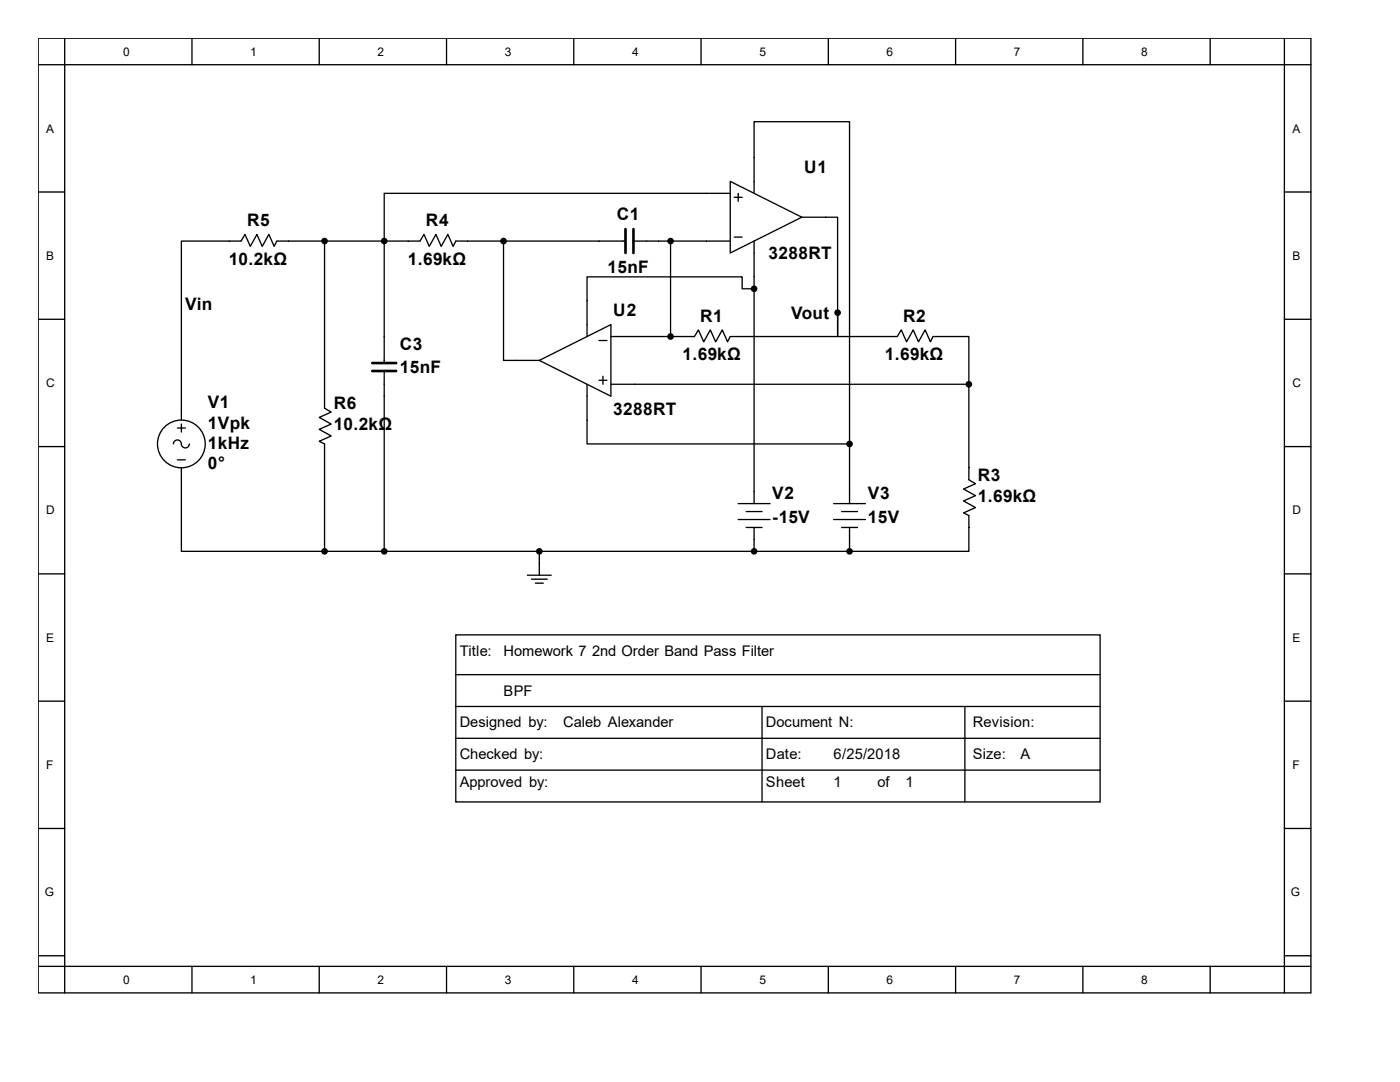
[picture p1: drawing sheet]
<svg xmlns="http://www.w3.org/2000/svg" width="279mm" height="216mm" viewBox="0 0 279 216" stroke-linecap="round" stroke-linejoin="round" font-family="sans-serif">
<g fill="none" stroke="#000" stroke-width=".26">
<path d="M7.6 7.6h254v190.5h-254zM7.6 12.9h254M12.9 7.6v190.5M38.3 7.6v5.3M63.7 7.6v5.3M89.1 7.6v5.3M114.5 7.6v5.3M139.9 7.6v5.3M165.3 7.6v5.3M190.7 7.6v5.3M216.1 7.6v5.3M241.5 7.6v5.3"/>
<path d="M256.3 7.6v190.5M7.6 38.3h5.3M145.7 36.2l14.3 7.1-14.3 7.2zM145.7 38.6h-69v33.8M146.5 39.4h1.6M147.3 38.6v1.6M150.5 38.6v-14.3h19v64.3M256.3 38.3h5.3M64.8 48.1v33.3l1.3 .8-2.4 1.1 2.4 1.3-2.4 1.1 2.4 1.3-2.4 1.1 1.1 .5v21.4M100.5 48.1v23.8h7.1M124.8 48.1h-33.8l-.6 1.1-1-2.4-1.3 2.4-1.1-2.4-1.3 2.4-1.1-2.4-.8 1.3h-28.6l-.5 1.1-1-2.4-1.4 2.4-1-2.4-1.3 2.4-1.1-2.4-.8 1.3h-11.9v35.7M126.4 48.1h19.3"/>
<path d="M133.8 48.1v19.1M146.5 47.3h1.6M150.5 57.6h-2.4v-2.4h-30.9v12M150.5 48.1v52.4M160 43.3h7.2v19.1M7.6 63.7h5.3M76.7 74v36M107.6 71.9l14.3-7.1v14.3zM117.2 76.7v11.9h52.3M119.5 67.9h1.6M119.5 75.9h1.6M120.3 75.1v1.6"/>
<path d="M121.9 76.7h71.5M167.2 62.4v4.8h-21.5l-.5 1-1.1-2.4-1.3 2.4-1-2.4-1.4 2.4-1-2.4-.8 1.4h-16.7M167.2 62.4v4.8h11.9l.8-1.4 1 2.4 1.3-2.4 1.1 2.4 1.3-2.4 1.1 2.4 .5-1h7.2v9.5M193.4 76.7v19l1.3 .8-2.4 1.1 2.4 1.3-2.4 1.1 2.4 1.3-2.4 1 1.1 .6v7.1h-23.9M256.3 63.7h5.3M7.6 89.1h5.3M35.4 85.4h1.6M35.4 91.8h1.6M36.2 93.3v16.7h28.6M36.2 84.6v1.6M37.8 88.6a.79 .79 0 0 1-.8 .8 .79 .79 0 0 1-.8-.8 .79 .79 0 0 0-.8-.8 .79 .79 0 0 0-.8 .8M169.5 88.6v11.9"/>
<path d="M256.3 89.1h5.3M7.6 114.5h5.3M64.8 110h104.7M105.3 114.8h4.7M106 115.6h3.2M106.8 116.4h1.6M107.6 110v4.8M147.3 100.5h6.4M147.3 103.7h6.4M148.9 102.1h3.2M148.9 105.3h3.2M150.5 105.3v4.7"/>
<path d="M166.4 100.5h6.3M166.4 103.7h6.3M168 102.1h3.1M168 105.3h3.1M169.5 105.3v4.7M256.3 114.5h5.3M7.6 139.9h5.3M91 126.7h128.6v33.3h-128.6zM91 134.6h128.6M256.3 139.9h5.3M91 141h128.6M91 147.3h128.6"/>
<path d="M91 153.7h128.6M152.1 141v19M192.6 141v19M7.6 165.3h5.3M256.3 165.3h5.3M7.6 190.7h5.3M7.6 192.8h254M38.3 192.8v5.3M63.7 192.8v5.3M89.1 192.8v5.3M114.5 192.8v5.3M139.9 192.8v5.3"/>
<path d="M165.3 192.8v5.3M190.7 192.8v5.3M216.1 192.8v5.3M241.5 192.8v5.3M256.3 190.7h5.3"/>
<circle cx="36.2" cy="88.6" r="4.8"/>
</g>
<path d="M124.8 45.7v4.8M126.4 45.7v4.8M74.3 72.4h4.8M74.3 74h4.8" fill="none" stroke="#000" stroke-width=".53"/>
<g fill="#000" stroke="#000" stroke-width=".26">
<circle cx="64.8" cy="48.1" r=".53"/>
<circle cx="76.7" cy="48.1" r=".53"/>
<circle cx="100.5" cy="48.1" r=".53"/>
<circle cx="133.8" cy="48.1" r=".53"/>
<circle cx="150.5" cy="57.6" r=".53"/>
<circle cx="133.8" cy="67.2" r=".53"/>
<circle cx="167.2" cy="62.4" r=".53"/>
<circle cx="193.4" cy="76.7" r=".53"/>
<circle cx="169.5" cy="88.6" r=".53"/>
<circle cx="64.8" cy="110" r=".53"/>
<circle cx="76.7" cy="110" r=".53"/>
<circle cx="107.6" cy="110" r=".53"/>
<circle cx="150.5" cy="110" r=".53"/>
<circle cx="169.5" cy="110" r=".53"/>
</g>
<g font-size="3.4">
<text x="160.5" y="34.5">U1</text>
<text x="49.3" y="45.1">R5</text>
<text x="85" y="45.1">R4</text>
<text x="123.1" y="43.8">C1</text>
<text x="45.6" y="52.8">10.2kΩ</text>
<text x="81.4" y="52.8">1.69kΩ</text>
<text x="153.4" y="51.8">3288RT</text>
<text x="121.2" y="54.4">15nF</text>
<text x="37" y="61.8">Vin</text>
<text x="122.4" y="63.1">U2</text>
<text x="139.7" y="64.2">R1</text>
<text x="157.9" y="63.7">Vout</text>
<text x="180.3" y="64.2">R2</text>
<text x="79.8" y="69.8">C3</text>
<text x="136.2" y="71.9">1.69kΩ</text>
<text x="176.6" y="71.9">1.69kΩ</text>
<text x="79.8" y="74.5">15nF</text>
<text x="41.5" y="81.4">V1</text>
<text x="66.6" y="81.7">R6</text>
<text x="122.4" y="82.7">3288RT</text>
<text x="41.5" y="85.6">1Vpk</text>
<text x="41.5" y="89.6">1kHz</text>
<text x="66.6" y="85.9">10.2kΩ</text>
<text x="41.5" y="93.5">0°</text>
<text x="195.2" y="95.9">R3</text>
<text x="154.1" y="99.7">V2</text>
<text x="173.2" y="99.7">V3</text>
<text x="195.2" y="100.2">1.69kΩ</text>
<text x="154.1" y="104.4">-15V</text>
<text x="173.2" y="104.4">15V</text>
</g>
<g font-size="2.9">
<text x="91.8" y="130.9">Title:</text>
<text x="100.5" y="130.9">Homework 7 2nd Order Band Pass Filter</text>
<text x="100.5" y="138.8">BPF</text>
<text x="91.8" y="145.2">Designed by:</text>
<text x="112.4" y="145.2">Caleb Alexander</text>
<text x="152.9" y="145.2">Document N:</text>
<text x="194.1" y="145.2">Revision:</text>
<text x="91.8" y="151.5">Checked by:</text>
<text x="152.9" y="151.5">Date:</text>
<text x="166.4" y="151.5">6/25/2018</text>
<text x="194.1" y="151.5">Size:</text>
<text x="203.7" y="151.5">A</text>
<text x="91.8" y="157.1">Approved by:</text>
<text x="152.9" y="157.1">Sheet</text>
<text x="166.4" y="157.1">1</text>
<text x="175.1" y="157.1">of</text>
<text x="180.7" y="157.1">1</text>
</g>
<g font-size="2.4">
<text x="24.6" y="11.1">0</text>
<text x="50" y="11.1">1</text>
<text x="75.4" y="11.1">2</text>
<text x="100.8" y="11.1">3</text>
<text x="126.2" y="11.1">4</text>
<text x="151.6" y="11.1">5</text>
<text x="177" y="11.1">6</text>
<text x="202.4" y="11.1">7</text>
<text x="227.8" y="11.1">8</text>
<text x="9.2" y="26.5">A</text>
<text x="257.9" y="26.5">A</text>
<text x="9.2" y="51.9">B</text>
<text x="257.9" y="51.9">B</text>
<text x="9.2" y="77.3">C</text>
<text x="257.9" y="77.3">C</text>
<text x="9.2" y="102.7">D</text>
<text x="257.9" y="102.7">D</text>
<text x="9.2" y="128.1">E</text>
<text x="257.9" y="128.1">E</text>
<text x="9.2" y="153.5">F</text>
<text x="257.9" y="153.5">F</text>
<text x="8.9" y="178.9">G</text>
<text x="257.6" y="178.9">G</text>
<text x="24.6" y="196.3">0</text>
<text x="50" y="196.3">1</text>
<text x="75.4" y="196.3">2</text>
<text x="100.8" y="196.3">3</text>
<text x="126.2" y="196.3">4</text>
<text x="151.6" y="196.3">5</text>
<text x="177" y="196.3">6</text>
<text x="202.4" y="196.3">7</text>
<text x="227.8" y="196.3">8</text>
</g>
</svg>
